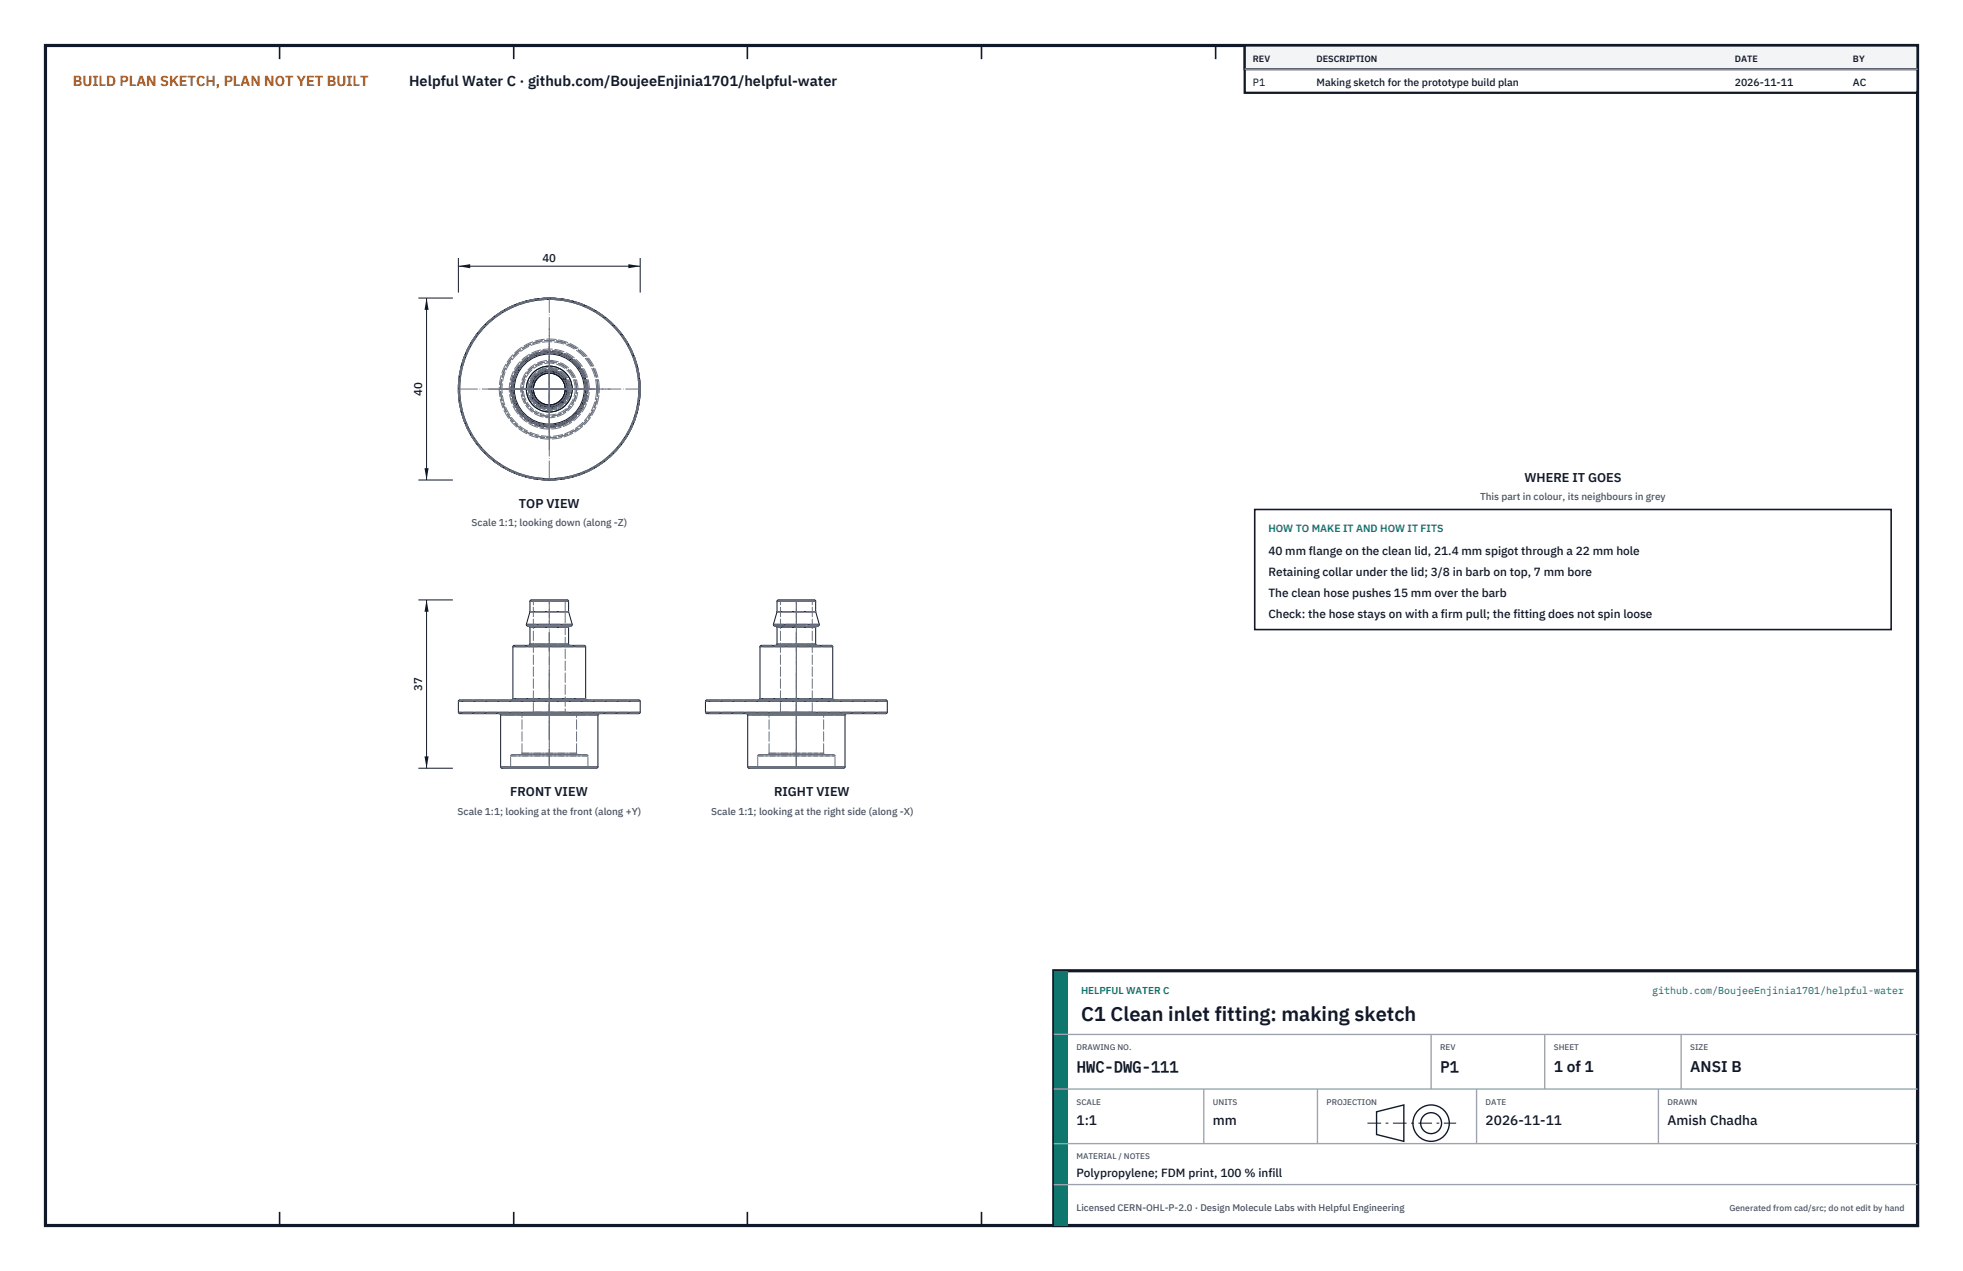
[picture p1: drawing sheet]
<svg xmlns="http://www.w3.org/2000/svg" width="432mm" height="279mm" viewBox="0 0 432 279" stroke-linecap="round" stroke-linejoin="round" font-family="sans-serif">
<path d="M10 10h411.8v259.4h-411.8z" fill="none" stroke="#111827" stroke-width=".7" stroke-linecap="butt"/>
<g fill="none" stroke="#111827" stroke-width=".35">
<path d="M61.5 10v3M113 10v3M164.4 10v3M215.9 10v3M267.4 10v3M318.9 10v3M370.3 10v3M61.5 266.4v3M113 266.4v3M164.4 266.4v3M215.9 266.4v3M267.4 266.4v3"/>
<path d="M318.9 266.4v3M370.3 266.4v3"/>
</g>
<g fill="none" stroke="#111727" stroke-width=".22">
<path d="M116.9 87.1l.8 1.3 1.3 .9M119 81.7l-1.3 .9-.8 1.4M123.3 82l.6 .6 .8 1.1M124.7 87.3l-.8 1.1-.6 .6M125.1 85.5h.1M115.8 137.2v.3l.3 .1h9.5l.2-.1 .1-.3M115.8 137.2h10.1M116.3 137.6l.3 .3M116.6 134.5h8.5M116.6 134.5l-.8 2.7M116.6 132.2l.3-.3h7.9l.3 .3M116.6 134.4h8.5"/>
<path d="M116.6 134.4v.1M116.6 137.9h8.5M116.6 132.2h8.5M116.6 132.2v2.2M116.6 137.9v3.7M125.1 134.4v.1M125.1 132.2v2.2M125.1 137.9v3.7M125.1 134.5l.8 2.7M125.4 137.6l-.3 .3M170.1 137.2v.2a1.87 1.87 0 0 0 1.7 .2h3.4M170.1 137.2h10.1"/>
<path d="M170.9 134.5h4.3M170.9 134.5l-.8 2.7M170.9 132.2a1.36 1.36 0 0 1 1.5-.3h5.7a1.23 1.23 0 0 1 1.3 .3M170.9 137.9h8.5M170.9 134.4h4.3M170.9 132.2h8.5M170.9 134.4v.1M170.9 132.2v2.2M170.9 137.9v3.7M175.2 137.6h-4.6l.3 .3M175.2 134.5h4.2M175.2 134.4h4.2"/>
<path d="M175.2 134.4v.1M179.4 134.4v.1M179.4 132.2v2.2M179.4 137.9v3.7M179.4 134.5l.8 2.7M179.7 137.6l-.3 .3M180.2 137.2v.3l-.3 .1h-4.7M100.8 156.6l.3 .3h39.4l.3-.3M100.8 154.2l.3-.3h39.4l.3 .3M100.8 156.6h40M100.8 154.2h40M100.8 154.2v2.4"/>
<path d="M109.8 156.9l.3 .3M110.1 157.2h21.4M110.1 157.2v11.4M112.8 142.2l.3-.3h15.4l.3 .3M112.8 153.6l-.3 .3M112.8 153.6h16M112.8 142.2h16M112.8 142.2v11.4M116.6 141.6l-.3 .3M116.6 141.6h8.5M125.1 141.6l.3 .3M128.8 153.6l.3 .3"/>
<path d="M128.8 142.2v11.4M131.5 157.2v11.4M131.8 156.9l-.3 .3M140.8 154.2v2.4M155.2 156.6l.3 .3h39.4l.3-.3M155.2 154.2l.3-.3h39.4l.3 .3M155.2 156.6h40M155.2 154.2h40M155.2 154.2v2.4M164.2 156.9l.3 .3M164.5 157.2h21.4M164.5 157.2v11.4"/>
<path d="M167.2 153.6l-.3 .3M167.2 142.2l.3-.3h15.4l.3 .3M167.2 153.6h16M167.2 142.2h16M167.2 142.2v11.4M170.9 141.6h8.5M170.9 141.6l-.3 .3M175.2 157.2v11.4M179.4 141.6l.3 .3h-4.5M183.2 153.6l.3 .3M183.2 142.2v11.4M185.9 157.2v11.4"/>
<path d="M186.2 156.9l-.3 .3M195.2 154.2v2.4M110.1 168.6l.3 .3h20.8l.3-.3M110.1 168.6h21.4M164.5 168.6l.3 .3h20.8l.3-.3M164.5 168.6h21.4"/>
<circle cx="120.8" cy="85.5" r="20"/>
<circle cx="120.8" cy="85.5" r="19.7"/>
<circle cx="120.8" cy="85.5" r="8.3"/>
<circle cx="120.8" cy="85.5" r="5"/>
<circle cx="120.8" cy="85.5" r="7.7"/>
<circle cx="120.8" cy="85.5" r="4.3"/>
<circle cx="120.8" cy="85.5" r="8"/>
<circle cx="120.8" cy="85.5" r="4"/>
<circle cx="120.8" cy="85.5" r="3.8"/>
<circle cx="120.8" cy="85.5" r="3.5"/>
<circle cx="120.8" cy="85.5" r="5.1"/>
</g>
<g fill="none" stroke="#6a7180" stroke-width=".22" stroke-dasharray="2.1 .5">
<path d="M116.9 84l-.3 1.5 .3 1.6M119 89.3a4.2 4.2 0 0 0 4.3-.3M123.3 82a4.2 4.2 0 0 0-4.3-.3M124.7 87.3l.4-1.8M125.1 85.5l-.4-1.8M116.3 137.6h9.1M117 131.9h7.6M117.3 132.2l-.3-.3M117.3 132.2h7M124.3 132.2v24.4M124.3 132.2l.3-.3M124.3 132.2h-7"/>
<path d="M124.6 131.9h-7.6M124.8 131.9h-7.9M125.1 137.9h-8.5M125.1 134.4h-8.5M125.1 132.2h-8.5M125.1 134.5h-8.5M125.4 137.6h-9.1M125.6 137.6h-9.5M125.9 137.2h-10.1M171.4 131.9h3.8M171.7 132.2l-.3-.3M171.7 132.2h3.5"/>
<path d="M175.2 137.6h4.5M175.2 132.2v24.4M175.2 131.9h3.8M175.2 132.2h3.5M178.7 132.2l.3-.3M178.7 132.2h-7M179 131.9h-7.6M179.1 131.9h-7.9M179.4 137.9h-8.5M179.4 134.4h-8.5M179.4 132.2h-8.5M179.4 134.5h-8.5"/>
<path d="M179.7 137.6h-9.1M179.9 137.6h-9.5M180.2 137.2h-10.1M109.8 156.9h22M112.5 153.9h16.6M114.8 157.2l.3-.3M114.8 157.2h12M115.1 156.9h11.4M116.3 141.9h9.1M117 156.9h7.6M117.3 156.6l-.3 .3M117.3 156.6v-24.4"/>
<path d="M117.3 156.6h7M124.3 156.6h-7M124.6 156.9h-7.6M124.6 156.9l-.3-.3M125.1 141.6h-8.5M125.4 141.9h-9.1M126.5 156.9h-11.4M126.8 157.2l-.3-.3M126.8 157.2h-12M128.5 141.9h-15.4M128.8 153.6h-16M128.8 142.2h-16"/>
<path d="M129.1 153.9h-16.6M131.5 157.2h-21.4M131.8 156.9h-22M140.5 156.9h-39.4M140.5 153.9h-39.4M140.8 156.6h-40M140.8 154.2h-40M164.2 156.9h11M166.9 153.9h8.3M169.2 157.2l.3-.3M169.2 157.2h6M169.5 156.9h5.7"/>
<path d="M170.6 141.9h4.6M171.4 156.9h3.8M171.7 156.6l-.3 .3M171.7 156.6v-24.4M171.7 156.6h3.5M175.2 156.9h11M175.2 153.9h8.3M175.2 156.9h5.7M175.2 156.9h3.8M175.2 157.2h6M175.2 156.6h3.5M178.7 156.6l.3 .3"/>
<path d="M178.7 156.6v-24.4M178.7 156.6h-7M179 156.9h-7.6M179.4 141.6h-8.5M179.7 141.9h-9.1M180.9 156.9h-11.4M181.2 157.2l-.3-.3M181.2 157.2h-12M182.9 141.9h-15.4M183.2 153.6h-16M183.2 142.2h-16M183.5 153.9h-16.6"/>
<path d="M185.9 157.2h-21.4M186.2 156.9h-22M194.9 156.9h-39.4M194.9 153.9h-39.4M195.2 156.6h-40M195.2 154.2h-40M112 168.9h17.6M112.3 168.6l-.3 .3M112.3 168.6v-2.4M112.3 166.2l.3-.3M112.3 168.6h17M112.3 166.2h17"/>
<path d="M112.6 165.9h16.4M114.5 165.9h12.6M114.8 165.6l-.3 .3M114.8 165.6v-8.4M114.8 165.6h12M126.8 165.6v-8.4M126.8 165.6h-12M127.1 165.9h-12.6M127.1 165.9l-.3-.3M129 165.9h-16.4M129.3 168.6v-2.4M129.3 166.2l-.3-.3"/>
<path d="M129.3 168.6h-17M129.3 166.2h-17M129.6 168.9h-17.6M129.6 168.9l-.3-.3M131.2 168.9h-20.8M131.5 168.6h-21.4M166.4 168.9h8.8M166.7 168.6l-.3 .3M166.7 168.6v-2.4M166.7 166.2l.3-.3M166.7 168.6h8.5M166.7 166.2h8.5"/>
<path d="M167 165.9h8.2M168.9 165.9h6.3M169.2 165.6l-.3 .3M169.2 165.6v-8.4M169.2 165.6h6M175.2 168.9h8.8M175.2 165.9h8.2M175.2 165.9h6.3M175.2 168.6h8.5M175.2 166.2h8.5M175.2 165.6h6M181.2 165.6l.3 .3"/>
<path d="M181.2 165.6v-8.4M181.2 165.6h-12M181.5 165.9h-12.6M183.4 165.9h-16.4M183.7 168.6l.3 .3M183.7 168.6v-2.4M183.7 166.2l-.3-.3M183.7 168.6h-17M183.7 166.2h-17M184 168.9h-17.6M185.6 168.9h-20.8M185.9 168.6h-21.4"/>
<circle cx="120.8" cy="85.5" r="20"/>
<circle cx="120.8" cy="85.5" r="19.7"/>
<circle cx="120.8" cy="85.5" r="10.4"/>
<circle cx="120.8" cy="85.5" r="8.8"/>
<circle cx="120.8" cy="85.5" r="11"/>
<circle cx="120.8" cy="85.5" r="10.7"/>
<circle cx="120.8" cy="85.5" r="4.3"/>
<circle cx="120.8" cy="85.5" r="6"/>
<circle cx="120.8" cy="85.5" r="8.2"/>
<circle cx="120.8" cy="85.5" r="8"/>
<circle cx="120.8" cy="85.5" r="6.3"/>
<circle cx="120.8" cy="85.5" r="8.5"/>
<circle cx="120.8" cy="85.5" r="5.7"/>
<circle cx="120.8" cy="85.5" r="3.8"/>
<circle cx="120.8" cy="85.5" r="4.6"/>
<circle cx="120.8" cy="85.5" r="4.8"/>
</g>
<g fill="none" stroke="#6a7180" stroke-width=".22" stroke-dasharray="4.2 .5 0 .5">
<path d="M100.8 85.5h40M107.4 85.5h26.8M110.2 85.5h21.2M110.8 85.5h20M113.3 85.5h15M115.5 85.5h10.6M116.4 85.5h8.8M120.8 98.9v-26.8M120.8 96.1v-21.2M120.8 95.5v-20M120.8 93v-15M120.8 90.8v-10.6"/>
<path d="M120.8 89.9v-8.8M120.8 105.5v-40M120.8 135.8v-3.9M175.2 135.8v-3.9M120.8 159.1v-27.2M120.8 156.7v-17.6M120.8 143.1v-6.7M175.2 159.1v-27.2M175.2 156.7v-17.6M175.2 143.1v-6.7M120.8 168.9v-5.4M120.8 168.9v-15.6"/>
<path d="M120.8 167.9v-13M120.8 162.7v-14.7M175.2 168.9v-5.4M175.2 168.9v-15.6M175.2 167.9v-13M175.2 162.7v-14.7"/>
</g>
<path d="M100.8 56.7v7.6M100.8 58.5h40M140.8 56.7v7.6" fill="none" stroke="#111827" stroke-width=".22"/>
<path d="M100.8 58.5l2.6-.4v.9zM138.2 58.1v.9l2.6-.5z" fill="#111827"/>
<path d="M92 65.5h7.6M93.8 65.5v40M92 105.5h7.6" fill="none" stroke="#111827" stroke-width=".22"/>
<path d="M93.8 65.5l-.4 2.6h.9zM93.4 102.9h.9l-.5 2.6z" fill="#111827"/>
<path d="M92 131.9h7.6M93.8 131.9v37M92 168.9h7.6" fill="none" stroke="#111827" stroke-width=".22"/>
<path d="M93.8 131.9l-.4 2.6h.9zM93.4 166.3h.9l-.5 2.6z" fill="#111827"/>
<path d="M276 112h140v26.4h-140z" fill="#fff" stroke="#111827" stroke-width=".35"/>
<path d="M273.8 10h148v10.4h-148z" fill="#fff" stroke="#111827" stroke-width=".5"/>
<path d="M273.8 10h148v5.2h-148z" fill="#f3f4f6" stroke="#111827" stroke-width=".5"/>
<path d="M273.8 15.2h148" fill="none" stroke="#9ca3af" stroke-width=".3"/>
<path d="M231.8 213.4h190v56h-190z" fill="#fff" stroke="#111827" stroke-width=".7" stroke-linecap="butt"/>
<path d="M231.8 213.4h3v56h-3z" fill="#0f766e"/>
<path d="M231.8 227.4h190M231.8 239.4h190M264.8 239.4v12M289.8 239.4v12M314.8 227.4v12M324.8 239.4v12M339.8 227.4v12M364.8 239.4v12M369.8 227.4v12M231.8 251.4h190M231.8 260.4h190" fill="none" stroke="#9ca3af" stroke-width=".3"/>
<g fill="none" stroke="#111827" stroke-width=".3">
<path d="M302.8 244.4l6-1.5v8l-6-1.5z"/>
<circle cx="314.8" cy="246.9" r="4"/>
<circle cx="314.8" cy="246.9" r="2.3"/>
</g>
<path d="M300.8 246.9h19.5" fill="none" stroke="#111827" stroke-width=".22" stroke-dasharray="3 1 .6 1" stroke-linecap="butt"/>
<text font-size="4.4" fill="#111827" x="237.8" y="224.4">C1 Clean inlet fitting: making sketch</text>
<g font-size="3.4" fill="#111827">
<text x="236.8" y="235.6">HWC-DWG-111</text>
<text x="316.8" y="235.6">P1</text>
<text x="341.8" y="235.6">1 of 1</text>
<text x="371.8" y="235.6">ANSI B</text>
</g>
<text font-size="3.2" fill="#b45309" x="16" y="19">BUILD PLAN SKETCH, PLAN NOT YET BUILT</text>
<text font-size="3.2" fill="#111827" x="90" y="19">Helpful Water C · github.com/BoujeeEnjinia1701/helpful-water</text>
<g font-size="3" fill="#111827">
<text x="236.8" y="247.2">1:1</text>
<text x="266.8" y="247.2">mm</text>
<text x="326.8" y="247.2">2026-11-11</text>
<text x="366.8" y="247.2">Amish Chadha</text>
</g>
<g font-size="2.8" fill="#111827">
<text x="335.3" y="106">WHERE IT GOES</text>
<text x="114.1" y="111.7">TOP VIEW</text>
<text x="112.2" y="175">FRONT VIEW</text>
<text x="170.3" y="175">RIGHT VIEW</text>
</g>
<g font-size="2.6" fill="#111827">
<text x="279" y="122">40 mm flange on the clean lid, 21.4 mm spigot through a 22 mm hole</text>
<text x="279" y="126.6">Retaining collar under the lid; 3/8 in barb on top, 7 mm bore</text>
<text x="279" y="131.2">The clean hose pushes 15 mm over the barb</text>
<text x="279" y="135.8">Check: the hose stays on with a firm pull; the fitting does not spin loose</text>
<text x="236.8" y="258.8">Polypropylene; FDM print, 100 % infill</text>
</g>
<g font-size="2.5" fill="#111827">
<text x="119.3" y="57.5">40</text>
<text x="92.8" y="87" transform="rotate(-90 92.8 87)">40</text>
<text x="92.8" y="151.8" transform="rotate(-90 92.8 151.8)">37</text>
</g>
<g font-size="2.3" fill="#111827">
<text x="275.6" y="18.8">P1</text>
<text x="289.6" y="18.8">Making sketch for the prototype build plan</text>
<text x="381.6" y="18.8">2026-11-11</text>
<text x="407.6" y="18.8">AC</text>
</g>
<text font-size="2.3" fill="#0f766e" x="279" y="117">HOW TO MAKE IT AND HOW IT FITS</text>
<g font-size="2.2" fill="#4b5563">
<text x="325.6" y="110">This part in colour, its neighbours in grey</text>
<text x="103.7" y="115.7">Scale 1:1; looking down (along -Z)</text>
<text x="100.7" y="179">Scale 1:1; looking at the front (along +Y)</text>
<text x="156.4" y="179">Scale 1:1; looking at the right side (along -X)</text>
</g>
<g font-size="2.2" fill="#0f766e">
<text x="237.8" y="218.4">HELPFUL WATER C</text>
<text x="363.4" y="218.4">github.com/BoujeeEnjinia1701/helpful-water</text>
</g>
<text font-size="2.1" fill="#4b5563" x="236.8" y="266.2">Licensed CERN-OHL-P-2.0 · Design Molecule Labs with Helpful Engineering</text>
<g font-size="2" fill="#111827">
<text x="275.6" y="13.6">REV</text>
<text x="289.6" y="13.6">DESCRIPTION</text>
<text x="381.6" y="13.6">DATE</text>
<text x="407.6" y="13.6">BY</text>
</g>
<text font-size="1.9" fill="#4b5563" x="380.4" y="266.2">Generated from cad/src; do not edit by hand</text>
<g font-size="1.8" fill="#4b5563">
<text x="236.8" y="230.8">DRAWING NO.</text>
<text x="316.8" y="230.8">REV</text>
<text x="341.8" y="230.8">SHEET</text>
<text x="371.8" y="230.8">SIZE</text>
<text x="236.8" y="242.8">SCALE</text>
<text x="266.8" y="242.8">UNITS</text>
<text x="291.8" y="242.8">PROJECTION</text>
<text x="326.8" y="242.8">DATE</text>
<text x="366.8" y="242.8">DRAWN</text>
<text x="236.8" y="254.8">MATERIAL / NOTES</text>
</g>
</svg>
